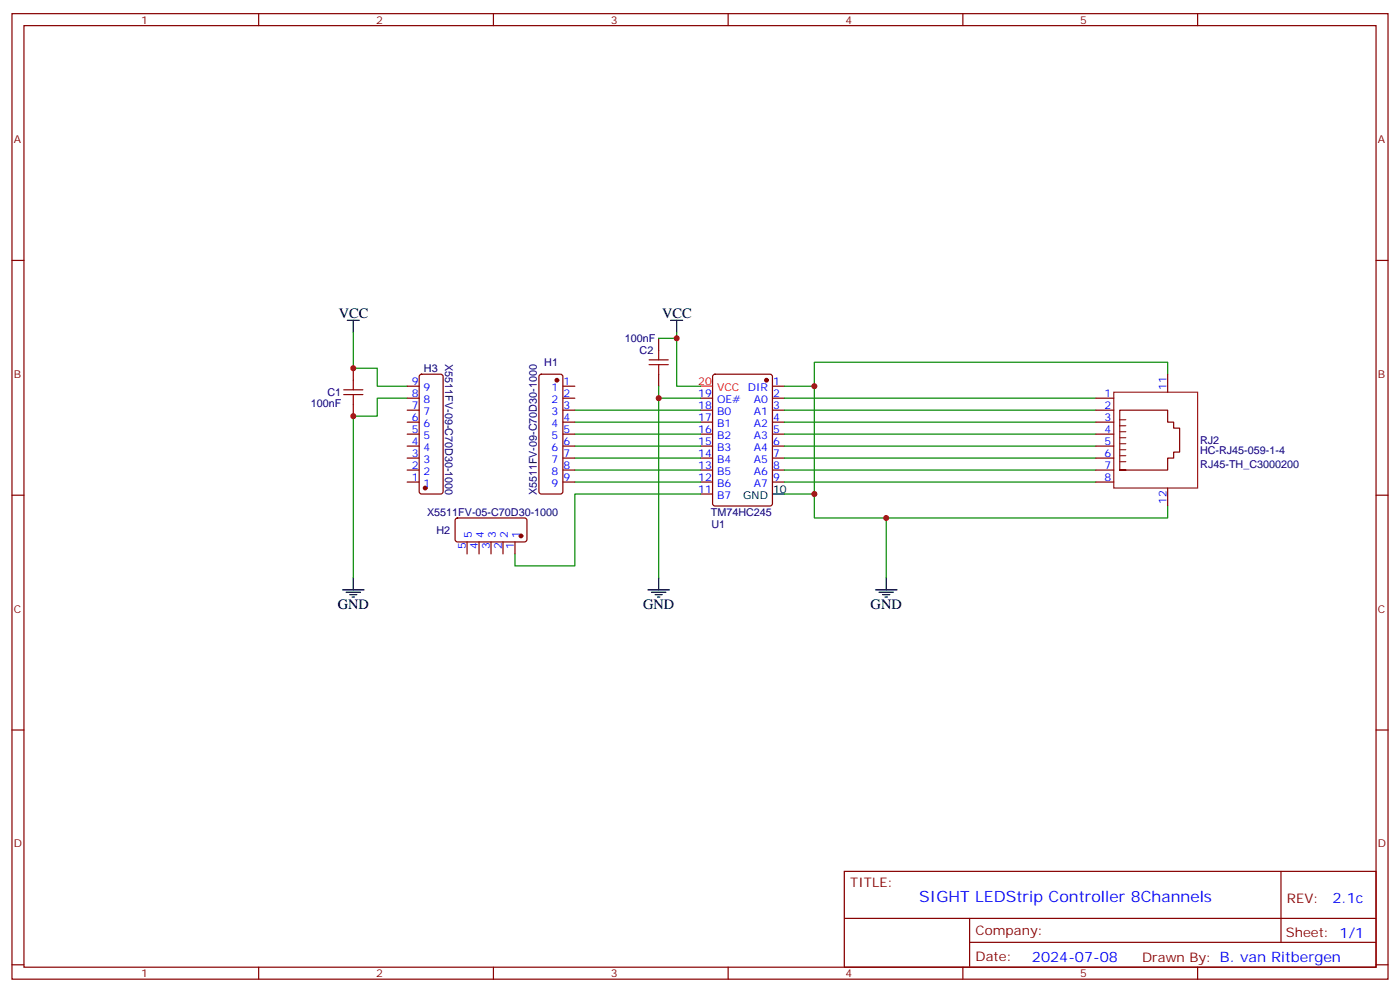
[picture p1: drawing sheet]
<svg xmlns="http://www.w3.org/2000/svg" width="412mm" height="292mm" viewBox="0 0 412 292" stroke-linecap="round" stroke-linejoin="round" font-family="sans-serif">
<g fill="none" stroke="#870000" stroke-width=".35">
<path d="M3.5 4h405.4v284.4h-405.4zM7.1 7.5h398.2v277.3h-398.2zM76.2 4v3.5M145.3 4v3.5M214.5 4v3.5M283.6 4v3.5M352.8 4v3.5M3.5 76.7h3.6M405.3 76.7h3.6M194 99.6v3.6M104.1 108.4v3.6M104.1 119v3.6"/>
<path d="M119.9 113.7h3.6M119.9 117.3h3.6M123.7 110.4l.5-.2h5.6l.5 .2 .2 .5v33.9l-.2 .5-.5 .2h-5.6l-.5-.2-.2-.5v-33.9zM159 110.4l.5-.2h5.6l.5 .2 .2 .5v33.9l-.2 .5-.5 .2h-5.6l-.5-.2-.3-.5v-33.9zM165.8 113.7h3.5M165.8 117.3h3.5M194 110.2v3.5M206.4 117.3h3.5M210.1 110.4l.5-.2h16.2l.7 .4v37.7l-.4 .7h-16.5l-.6-.4-.1-37.7zM227.5 113.7h3.6M227.5 117.3h3.6M322.8 117.3h5.3"/>
<path d="M344 110.2v5.3M119.9 120.8h3.6M119.9 124.3h3.6M119.9 127.8h3.6M119.9 131.4h3.6M119.9 134.9h3.6M119.9 138.4h3.6M165.8 120.8h3.5M165.8 124.3h3.5M165.8 127.8h3.5M165.8 131.4h3.5M165.8 134.9h3.5"/>
<path d="M165.8 138.4h3.5M206.4 120.8h3.5M206.4 124.3h3.5M206.4 127.8h3.5M206.4 131.4h3.5M206.4 134.9h3.5M206.4 138.4h3.5M227.5 120.8h3.6M227.5 124.3h3.6M227.5 127.8h3.6M227.5 131.4h3.6M227.5 134.9h3.6"/>
<path d="M227.5 138.4h3.6M322.8 120.8h5.3M322.8 124.3h5.3M322.8 127.8h5.3M322.8 131.4h5.3M322.8 134.9h5.3M322.8 138.4h5.3M329.8 138.4v-17.6h14.2v3.5h1.7v1.8h1.8v7h-1.8v1.8h-1.7v3.5h-14.2h1.8M3.5 145.8h3.6M119.9 142h3.6M134.3 152.7l.5-.2 20 .1 .4 .6v6l-.7 .4-20-.1-.4-.6v-5.7zM137.6 159.6v3.5"/>
<path d="M141.1 159.6v3.5M144.6 159.6v3.5M148.2 159.6v3.5M151.7 159.6v3.5M165.8 142h3.5M206.4 142h3.5M206.4 145.5h3.5M227.5 142h3.6M322.8 142h5.3M344 143.7v5.3M405.3 145.8h3.6M3.5 215h3.6"/>
<path d="M405.3 215h3.6M248.7 256.6h156.6v28.2h-156.6zM377.3 256.6v20.9M248.7 270.5h156.5M285.6 277.5h119.6M285.6 270.5v14.1M3.5 284.1h3.6M76.2 284.8v3.6M145.3 284.8v3.6M214.5 284.8v3.6M283.6 284.8v3.6M352.8 284.8v3.6"/>
<path d="M405.3 284.1h3.6"/>
</g>
<g fill="none" stroke="#000" stroke-width=".35">
<path d="M102.3 94.3h3.5M104.1 94.3v3.6M197.6 94.3h3.5M199.3 94.3v3.6M227.5 145.5h3.6M100.9 173.7h6.3M102 174.4h4.2M103 175.1h2.1M103.7 175.8h.7M104.1 170.2v3.5M190.9 173.7h6.3M191.9 174.4h4.2"/>
<path d="M193 175.1h2.1M193.7 175.8h.7M194 170.2v3.5M257.9 173.7h6.3M258.9 174.4h4.3M260 175.1h2.1M260.7 175.8h.7M261.1 170.2v3.5"/>
</g>
<g fill="none" stroke="#008700" stroke-width=".35">
<path d="M104.1 97.9v10.5h7v5.3h8.8M194 99.6h5.3M199.3 97.9v15.8h7.1M119.9 117.3h-8.8v5.3h-7v47.6M194 113.7v3.6h12.4M194 117.3v52.9M231.1 117.3h91.7M239.9 113.7v31.8M344 110.2v-3.5h-104.1v7h-8.8M169.3 120.8h37.1M169.3 124.3h37.1M169.3 127.8h37.1"/>
<path d="M169.3 131.4h37.1M169.3 134.9h37.1M169.3 138.4h37.1M231.1 120.8h91.7M231.1 124.3h91.7M231.1 127.8h91.7M231.1 131.4h91.7M231.1 134.9h91.7M231.1 138.4h91.7M169.3 142h37.1M206.4 145.5h-37.1v21.2h-17.6v-3.6M231.1 145.5h8.8v7h21.2"/>
<path d="M231.1 142h91.7M344 149v3.5h-82.9v17.7"/>
</g>
<path d="M101.2 116.2h5.7M101.2 114.8h5.7M104.1 112v2.8M104.1 116.2v2.8M191.2 106h5.6M191.2 107.4h5.6M194 103.2v2.8M194 107.4v2.8" fill="none" stroke="#a10000" stroke-width=".35"/>
<g fill="#870000" stroke="#870000" stroke-width=".35">
<circle cx="225.8" cy="112" r=".53"/>
<circle cx="164" cy="112" r=".53"/>
<circle cx="125.2" cy="143.7" r=".53"/>
<circle cx="153.5" cy="157.8" r=".53"/>
</g>
<path d="M206.4 113.7h3.5" fill="none" stroke="#f00" stroke-width=".35"/>
<path d="M328.1 115.5h24.7v28.2h-24.7zM329.8 123.6h1.8M329.8 125.4h1.8M329.8 127.1h1.8M329.8 130.7h1.8M329.8 132.4h1.8M329.8 134.2h1.8M329.8 128.9h1.8M329.8 136h1.8" fill="none" stroke="#8c2424" stroke-width=".35"/>
<g fill="#c00">
<circle cx="104.1" cy="108.4" r=".88"/>
<circle cx="104.1" cy="122.6" r=".88"/>
<circle cx="239.9" cy="113.7" r=".88"/>
<circle cx="239.9" cy="145.5" r=".88"/>
<circle cx="199.3" cy="99.6" r=".88"/>
<circle cx="194" cy="117.3" r=".88"/>
<circle cx="261.1" cy="152.5" r=".88"/>
</g>
<text font-size="4.6" fill="#00f" x="270.8" y="265.6">SIGHT LEDStrip Controller 8Channels</text>
<g font-size="4.2">
<text x="99.8" y="93.6">VCC</text>
<text x="195.1" y="93.6">VCC</text>
<text x="99.5" y="179.4">GND</text>
<text x="189.4" y="179.4">GND</text>
<text x="256.5" y="179.4">GND</text>
</g>
<g font-size="4.2" fill="#00f">
<text x="392.5" y="265.9">2.1c</text>
<text x="304" y="283.2">2024-07-08</text>
</g>
<g font-size="3.9" fill="#800">
<text x="250.5" y="261.2">TITLE:</text>
<text x="379.1" y="265.9">REV:</text>
<text x="287.4" y="275.4">Company:</text>
<text x="378.7" y="276">Sheet: 1/1</text>
<text x="287.4" y="283.1">Date:</text>
<text x="336.4" y="283.2">Drawn By: B. van Ritbergen</text>
</g>
<g font-size="3.2" fill="#800">
<text x="41.6" y="7">1</text>
<text x="110.8" y="7">2</text>
<text x="179.9" y="7">3</text>
<text x="249.1" y="7">4</text>
<text x="318.2" y="7">5</text>
<text x="4.1" y="42.1">A</text>
<text x="405.9" y="42.1">A</text>
<text x="4.1" y="111.3">B</text>
<text x="405.9" y="111.3">B</text>
<text x="4.1" y="180.4">C</text>
<text x="405.9" y="180.4">C</text>
<text x="4.1" y="249.6">D</text>
<text x="405.9" y="249.6">D</text>
<text x="41.6" y="287.8">1</text>
<text x="110.8" y="287.8">2</text>
<text x="179.9" y="287.8">3</text>
<text x="249.1" y="287.8">4</text>
<text x="318.2" y="287.8">5</text>
</g>
<g font-size="3.2" fill="#000080">
<text x="184.1" y="100.8">100nF</text>
<text x="131.2" y="107.3" transform="rotate(90 131.2 107.3)">X5511FV-09-C70D30-1000</text>
<text x="160.3" y="107.9">H1</text>
<text x="188.4" y="104.3">C2</text>
<text x="124.9" y="109.6">H3</text>
<text x="91.5" y="119.7">100nF</text>
<text x="96.5" y="116.6">C1</text>
<text x="353.5" y="130.8">RJ2</text>
<text x="353.5" y="133.8">HC-RJ45-059-1-4</text>
<text x="353.6" y="137.8">RJ45-TH_C3000200</text>
<text x="158.2" y="145.9" transform="rotate(-90 158.2 145.9)">X5511FV-09-C70D30-1000</text>
<text x="125.8" y="151.9">X5511FV-05-C70D30-1000</text>
<text x="209.4" y="151.9">TM74HC245</text>
<text x="209.6" y="155.4">U1</text>
<text x="128.6" y="157.2">H2</text>
</g>
<g font-size="3.2" fill="#00f">
<text x="121.3" y="113.4">9</text>
<text x="166" y="113.4">1</text>
<text x="227.7" y="113.4">1</text>
<text x="121.3" y="116.9">8</text>
<text x="124.8" y="118.7">8</text>
<text x="124.8" y="115.1">9</text>
<text x="162.5" y="115.1">1</text>
<text x="162.5" y="118.7">2</text>
<text x="166" y="116.9">2</text>
<text x="205.7" y="116.9">19</text>
<text x="211.2" y="118.7">OE#</text>
<text x="220.2" y="115.1">DIR</text>
<text x="222.1" y="118.7">A0</text>
<text x="227.7" y="116.9">2</text>
<text x="325.4" y="116.9">1</text>
<text x="343.6" y="114.8" transform="rotate(-90 343.6 114.8)">11</text>
<text x="121.3" y="124">6</text>
<text x="121.3" y="120.4">7</text>
<text x="124.8" y="125.7">6</text>
<text x="124.8" y="122.2">7</text>
<text x="162.5" y="122.2">3</text>
<text x="162.5" y="125.7">4</text>
<text x="166" y="120.4">3</text>
<text x="166" y="124">4</text>
<text x="205.7" y="124">17</text>
<text x="205.7" y="120.4">18</text>
<text x="211.2" y="125.7">B1</text>
<text x="211.2" y="122.2">B0</text>
<text x="222.1" y="122.2">A1</text>
<text x="222.1" y="125.7">A2</text>
<text x="227.7" y="120.4">3</text>
<text x="227.7" y="124">4</text>
<text x="325.4" y="120.4">2</text>
<text x="325.4" y="124">3</text>
<text x="121.3" y="131">4</text>
<text x="121.3" y="127.5">5</text>
<text x="124.8" y="129.3">5</text>
<text x="162.5" y="129.3">5</text>
<text x="166" y="127.5">5</text>
<text x="166" y="131">6</text>
<text x="205.7" y="131">15</text>
<text x="205.7" y="127.5">16</text>
<text x="211.2" y="129.3">B2</text>
<text x="222.1" y="129.3">A3</text>
<text x="227.7" y="127.5">5</text>
<text x="227.7" y="131">6</text>
<text x="325.4" y="127.5">4</text>
<text x="325.4" y="131">5</text>
<text x="121.3" y="134.5">3</text>
<text x="124.8" y="136.3">3</text>
<text x="124.8" y="132.8">4</text>
<text x="162.5" y="132.8">6</text>
<text x="162.5" y="136.3">7</text>
<text x="166" y="134.5">7</text>
<text x="205.7" y="134.5">14</text>
<text x="211.2" y="136.3">B4</text>
<text x="211.2" y="132.8">B3</text>
<text x="222.1" y="132.8">A4</text>
<text x="222.1" y="136.3">A5</text>
<text x="227.7" y="134.5">7</text>
<text x="325.4" y="134.5">6</text>
<text x="121.3" y="141.6">1</text>
<text x="121.3" y="138.1">2</text>
<text x="124.8" y="143.4">1</text>
<text x="124.8" y="139.8">2</text>
<text x="162.5" y="139.8">8</text>
<text x="162.5" y="143.4">9</text>
<text x="166" y="138.1">8</text>
<text x="166" y="141.6">9</text>
<text x="205.7" y="141.6">12</text>
<text x="205.7" y="138.1">13</text>
<text x="211.2" y="143.4">B6</text>
<text x="211.2" y="139.8">B5</text>
<text x="222.1" y="139.8">A6</text>
<text x="222.1" y="143.4">A7</text>
<text x="227.7" y="138.1">8</text>
<text x="227.7" y="141.6">9</text>
<text x="325.4" y="138.1">7</text>
<text x="325.4" y="141.6">8</text>
<text x="205.7" y="145.1">11</text>
<text x="211.2" y="146.9">B7</text>
<text x="343.6" y="148.5" transform="rotate(-90 343.6 148.5)">12</text>
<text x="137.2" y="161.8" transform="rotate(-90 137.2 161.8)">5</text>
<text x="139" y="158.3" transform="rotate(-90 139 158.3)">5</text>
<text x="140.8" y="161.8" transform="rotate(-90 140.8 161.8)">4</text>
<text x="142.5" y="158.3" transform="rotate(-90 142.5 158.3)">4</text>
<text x="144.3" y="161.8" transform="rotate(-90 144.3 161.8)">3</text>
<text x="146" y="158.3" transform="rotate(-90 146 158.3)">3</text>
<text x="147.8" y="161.8" transform="rotate(-90 147.8 161.8)">2</text>
<text x="149.6" y="158.3" transform="rotate(-90 149.6 158.3)">2</text>
<text x="151.3" y="161.8" transform="rotate(-90 151.3 161.8)">1</text>
<text x="153.1" y="158.3" transform="rotate(-90 153.1 158.3)">1</text>
</g>
<g font-size="3.2" fill="#f00">
<text x="205.7" y="113.4">20</text>
<text x="211.2" y="115.1">VCC</text>
</g>
<g font-size="3.2">
<text x="219" y="146.9">GND</text>
<text x="227.7" y="145.1">10</text>
</g>
</svg>
